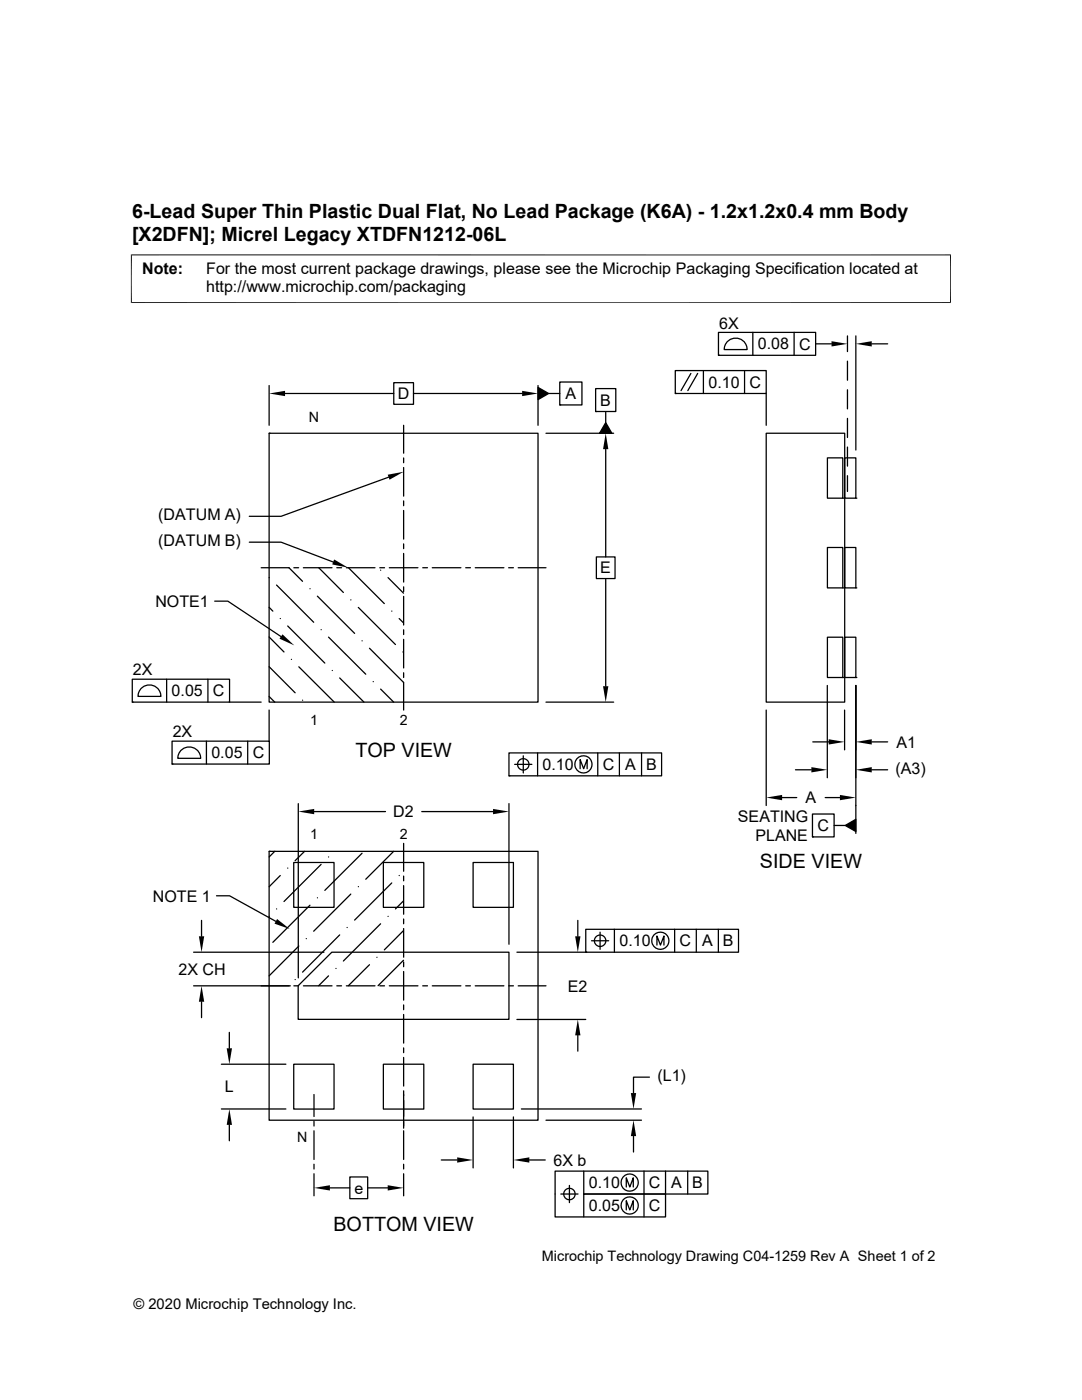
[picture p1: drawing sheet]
<svg xmlns="http://www.w3.org/2000/svg" width="216mm" height="279mm" viewBox="0 0 216 279" stroke-linecap="round" stroke-linejoin="round" font-family="sans-serif">
<g fill="none" stroke="#000" stroke-width=".25">
<path d="M53.7 76.9v8M56.9 78.5h21.7M78.6 76.4h3.9v4.3h-3.9zM82.5 78.5h21.7M107.4 77.3l2.1 1.2-2.1 1.3zM107.4 76.9v8M109.5 78.5h2.2M111.7 76.2h4.4v4.6h-4.4zM118.9 77.6h4v4.5h-4zM134.7 74h18.2v4.5h-18.2zM134.7 78.5h.1M137.9 74.5l-2 3.5"/>
<path d="M139.2 74.5l-2 3.5M140.4 74v4.5M143.4 66.3h19.4v4.6h-19.4zM143.4 70.9h.1M145.3 68.1a2.29 2.29 0 0 1 2.4-.4 2.29 2.29 0 0 1 1.4 2.1h-4.6l.3-1.2zM148.6 74v4.5M150.2 66.3v4.6M152.9 78.5v6.4M158.5 66.3v4.6M162.8 68.6h3.1M169.1 67v3.2M169.1 72.1v3.8"/>
<path d="M169.1 77.8v3.8M170.8 67v22.8M173.9 68.6h3.2M53.7 86.5h53.7v53.6h-53.7zM53.7 86.5h.1M77.6 95.2l-21.5 7.8h-6.4M80.5 84.9v5.5M80.5 91.4v1M80.5 93.3v5.7M80.5 100v.9M108.9 86.5h13.5M111.7 80.8h.1"/>
<path d="M118.9 82.1h.1M120.9 84.3l1.2 2.2h-2.5zM120.9 82.1v2.2M120.9 89.6v21.5M152.9 86.5h15.7v53.6h-15.7zM165.1 91.4h3.1v8h-3.1zM168.2 99.4h.1M168.6 91.4h2.2v8h-2.2zM169.1 83.5v3.8M169.1 89.2v3.8M169.1 94.9v3.2M170.8 99.4h.1"/>
<path d="M42.8 120h2.7l10.6 7M49.7 108.2h6.4l10.4 4M52.1 113.3h5.6M53.7 115.3h.1M55.2 116.8l7.4 7.4M57.6 113.3l2.8 2.7M58.6 113.3h1M60.5 113.3h5.8M61.8 117.5h.1M63.3 119l7.5 7.4M63.6 113.3l4.9 4.9M67.2 113.3h1"/>
<path d="M69.1 113.3h5.7M69.5 113.3l7.2 7.2M70 119.7h.1M75.8 113.3h.9M75.9 113.8h.1M77.4 115.3l3.1 3.1M77.7 113.3h5.7M80.5 101.9v5.7M80.5 108.5v1M80.5 110.4v5.8M80.5 117.1v1M80.5 119v5.7"/>
<path d="M84.3 113.3h1M86.3 113.3h5.7M92.9 113.3h1M94.8 113.3h5.7M101.5 113.3h.9M103.4 113.3h5.5M119 111.1h3.7v4.4h-3.7zM120.9 115.5v21.4M165.1 109.3h3.1v8h-3.1zM168.2 117.3h.1M168.6 109.3h2.2v8h-2.2zM170.8 117.3h.1"/>
<path d="M26.4 135.6h19.4v4.5h-19.4zM28.3 137.3a2.29 2.29 0 0 1 2.5-.4 2.29 2.29 0 0 1 1.3 2.1h-4.6l.4-1.2zM33.3 135.6v4.5M41.5 135.6v4.5M53.7 139l1.1 1.1M53.7 127.1l3 3M53.7 133.1l5.2 5.2M53.7 121.2l.7 .8M55.9 123.4h.1M57.4 124.9l7.4 7.4M58.1 131.6h.1M59.6 133.1l7.1 7"/>
<path d="M60.4 139.7h.1M64.1 125.7h.1M65.6 127.1l7.4 7.5M66.3 133.8h.1M67.8 135.3l4.8 4.8M71.5 121.2l7.4 7.4M72.2 127.9h.1M73.7 129.4l6.8 6.8M74.5 136h.1M75.9 137.5l2.6 2.6M78.2 122h.1M79.7 123.4l.8 .9"/>
<path d="M80.4 130.1h.1M80.5 125.7v.9M80.5 127.6v5.7M80.5 134.3v.9M80.5 136.2v5.5M165.1 136.8v18.4M165.1 127.2h3.1v8h-3.1zM168.2 135.2h.1M168.6 127.2h2.2v8h-2.2zM170.8 136.8v29.5M170.8 135.2h.1M26.4 140.1h.1"/>
<path d="M34.3 147.9h19.4v4.6h-19.4zM34.3 152.5h.1M36.2 149.6a2.3 2.3 0 0 1 2.5-.3 2.3 2.3 0 0 1 1.3 2h-4.5l.3-1.1zM41.2 147.9v4.6M45.8 140.1h6.3M49.4 147.9v4.6M53.7 141.7v6.2M101.6 150.3h30.4v4.5h-30.4zM101.6 154.8h.1M102.7 152.5h3.4M104.4 150.8v3.5M107.3 150.3v4.5"/>
<path d="M108.9 140.1h13.5M115.8 153.4v-1.8l.7 1.8 .7-1.8v1.8M119.3 150.3v4.5M123.6 150.3v4.5M128 150.3v4.5M152.9 141.7v19.1M156.1 159.2h2.9M158.7 153.6h3.2M162.2 148.1h3.2M164.7 159.2h2.9M168.5 141.7v7.9M173.9 148.1h3.2"/>
<path d="M173.9 153.6h3.2M43.2 178.8h2.6l9.2 5.1M53.7 169.9h53.7v53.7h-53.7zM53.7 169.9h.1M54.8 169.9l-1.1 1.1M55.9 174.7l-2.2 2.3M57.4 173.2h.1M58.6 172.1h8.1v9h-8.1zM59.5 160.4v34.8M60.8 169.9l-1.9 1.9M62.7 162h14.2M63.3 179.2h.1"/>
<path d="M64.1 172.5l-7.4 7.4M65.6 171h.1M70 178.4l-7.4 7.4M71.5 177h.1M72.2 170.3l-7.4 7.4M76.5 172.1h8.1v9h-8.1zM78.2 176.2l-7.4 7.4M78.5 169.9l-5.5 5.6M79.7 174.7h.1M80.5 179.8l-1.6 1.6M80.5 168.3v5.6M80.5 174.8v1"/>
<path d="M80.5 176.7v5.8M84.2 162h14.2M94.4 172.1h8v9h-8zM101.6 160.4v28M162.1 162.5h4.3v4.5h-4.3zM162.1 167h.1M166.4 164.7h2.3M168.7 164.7l2.1-1.2v2.4zM38.6 196.7h19.3M38.6 190h26M40.2 183.7v3.2M40.2 199.9v3.2"/>
<path d="M53.7 182.9h.1M55.2 181.4h.1M58.6 196.7h1M58.9 195.5h.1M59.5 196.7l6.7-6.7h35.4v13.4h-42.1zM59.6 188.8l-5.9 6M60.5 196.7h5.8M61.1 187.3h.1M61.8 180.7l-7.4 7.4M65.6 194.8l-2 1.9M67 193.3h.1M67.2 196.7h1"/>
<path d="M67.8 186.6l-7.4 7.4M69.1 196.7h5.7M69.3 185.1h.1M73.7 192.5l-4.2 4.2M75.2 191.1h.1M75.8 196.7h.9M75.9 184.4l-7.4 7.4M77.4 182.9h.1M77.7 196.7h5.7M80.5 185.7l-3.8 3.9M80.5 191.6l-5.1 5.1M80.5 183.4v1"/>
<path d="M80.5 185.3v5.7M80.5 192v.9M80.5 193.9v5.7M84.3 196.7h1M86.3 196.7h5.7M92.9 196.7h1M94.8 196.7h5.7M101.5 196.7h.9M103.1 190h13.8M103.4 196.7h5.5M115.3 183.7v3.2M116.9 185.5h30.5v4.5h-30.5z"/>
<path d="M116.9 190h.1M118 187.7h3.5M119.7 186v3.5M122.6 185.5v4.5M131.1 188.6v-1.8l.7 1.8 .7-1.8v1.8M134.6 185.5v4.5M138.9 185.5v4.5M143.3 185.5v4.5M44.2 212.4h12.8M45.8 206v3.2M58.6 212.4h8.1v8.9h-8.1zM62.7 218.4v4.4"/>
<path d="M76.5 212.4h8.1v8.9h-8.1zM80.5 200.6v.9M80.5 202.5v5.7M80.5 209.1v1M80.5 211v5.7M80.5 217.7v7.4M94.4 212.4h8v8.9h-8zM103.1 203.5h13.8M115.3 206.6v3.2M129.6 215h-3.2v3.1M44.2 221.3h12.8M45.8 224.5v3.2"/>
<path d="M62.7 223.8v.9M62.7 225.7v5.7M62.7 232.3v1M62.7 234.3v4.4M65.8 237.1h4M69.8 234.9h3.6v4.3h-3.6zM73.4 237.1h4M80.5 225.7v5.7M80.5 232.3v1M80.5 234.3v4.4M88.1 231.5h3.1M94.4 222.9v10.2"/>
<path d="M102.4 222.9v10.2M104 221.3h24M105.6 231.5h3.2M108.9 223.6h19.1M111.9 238.3h3.4M113.6 236.6v3.4M116.5 233.7v4.6h16.3v4.6h-22v-9.2h30.4v4.6h-24.7v4.6M125 236.9v-1.8l.7 1.8 .7-1.8v1.8M126.4 226.7v3.2M128.5 233.7v9.2M132.8 233.7v4.6M137.2 233.7v4.6"/>
<path d="M125 241.5v-1.9l.7 1.9 .7-1.9v1.9"/>
<circle cx="104.4" cy="152.5" r="1.14"/>
<circle cx="116.4" cy="152.5" r="1.71"/>
<circle cx="119.7" cy="187.7" r="1.14"/>
<circle cx="131.8" cy="187.7" r="1.71"/>
<circle cx="113.6" cy="238.3" r="1.14"/>
<circle cx="125.6" cy="236" r="1.72"/>
<circle cx="125.6" cy="240.6" r="1.72"/>
</g>
<g fill="#000">
<path d="M53.7 78.5l3.2-.5v1.1zM104.2 78l3.2 .5-3.2 .6zM107.4 77.3l2.1 1.2-2.1 1.3zM165.9 68.1l3.2 .5-3.2 .6zM170.8 68.6l3.1-.5v1.1zM77.4 94.7l3.1-.6-2.8 1.6zM120.9 86.5l.5 3.1h-1.1zM120.9 84.3l1.2 2.2h-2.5zM66.7 111.7l2.7 1.6-3.1-.7zM56.4 126.6l2.3 2.2-2.9-1.3zM120.3 136.9h1.1l-.5 3.2zM152.9 159.2l3.2-.6v1.1z"/>
<path d="M161.9 153.1l3.2 .5-3.2 .6zM165.4 147.5l3.1 .6-3.1 .5zM167.6 158.6l3.2 .6-3.2 .5zM170.8 148.1l3.1-.6v1.1zM170.8 153.6l3.1-.5v1.1zM59.5 162l3.2-.6v1.1zM98.4 161.4l3.2 .6-3.2 .5zM168.7 164.7l2.1-1.2v2.4zM39.7 186.9h1l-.5 3.1zM40.2 196.7l.5 3.2h-1zM55.3 183.4l2.5 2-3-1.1zM114.8 186.9h1l-.5 3.1z"/>
<path d="M45.2 209.2h1.1l-.5 3.2zM115.3 203.5l.5 3.1h-1zM125.9 218.1h1l-.5 3.2zM45.8 221.3l.5 3.2h-1.1zM62.7 237.1l3.1-.6v1.1zM77.4 236.5l3.1 .6-3.1 .5zM91.2 231l3.2 .5-3.2 .5zM102.4 231.5l3.2-.5v1zM126.4 223.6l.5 3.1h-1z"/>
</g>
<path d="M26.1 50.9h163.7M26.2 50.8v9.7M189.7 50.8v9.7M26.1 60.4h163.7" fill="none" stroke="#000" stroke-width=".2"/>
<g font-size="3.9">
<text x="26.4" y="43.5">6-Lead Super Thin Plastic Dual Flat, No Lead Package (K6A) - 1.2x1.2x0.4 mm Body</text>
<text x="26.4" y="48">[X2DFN]; Micrel Legacy XTDFN1212-06L</text>
<text x="70.9" y="151.1">TOP VIEW</text>
<text x="151.6" y="173.3">SIDE VIEW</text>
<text x="66.5" y="245.6">BOTTOM VIEW</text>
</g>
<g font-size="3.2">
<text x="28.4" y="54.6">Note:</text>
<text x="41.1" y="58.3">http://www.microchip.com/packaging</text>
<text x="41.1" y="54.6">For the most current package drawings, please see the Microchip Packaging Specification located at</text>
<text x="143.5" y="65.6">6X</text>
<text x="151.2" y="69.7">0.08</text>
<text x="159.4" y="69.8">C</text>
<text x="141.4" y="77.4">0.10</text>
<text x="149.6" y="77.4">C</text>
<text x="79.4" y="79.7">D</text>
<text x="112.8" y="79.7">A</text>
<text x="119.8" y="81">B</text>
<text x="31.6" y="103.8">(DATUM A)</text>
<text x="31.6" y="109">(DATUM B)</text>
<text x="119.8" y="114.4">E</text>
<text x="31" y="121.1">NOTE1</text>
<text x="26.5" y="134.8">2X</text>
<text x="34.2" y="139">0.05</text>
<text x="42.5" y="139">C</text>
<text x="34.5" y="147.1">2X</text>
<text x="178.9" y="149.2">A1</text>
<text x="42.2" y="151.3">0.05</text>
<text x="50.4" y="151.3">C</text>
<text x="108.3" y="153.7">0.10</text>
<text x="120.3" y="153.7">C</text>
<text x="124.7" y="153.7">A</text>
<text x="128.9" y="153.7">B</text>
<text x="178.7" y="154.4">(A3)</text>
<text x="160.8" y="160.3">A</text>
<text x="78.5" y="163.1">D2</text>
<text x="147.2" y="164.1">SEATING</text>
<text x="150.7" y="167.9">PLANE</text>
<text x="163.1" y="165.9">C</text>
<text x="30.5" y="179.9">NOTE 1</text>
<text x="123.6" y="188.9">0.10</text>
<text x="135.6" y="188.9">C</text>
<text x="140.1" y="188.9">A</text>
<text x="144.3" y="188.9">B</text>
<text x="35.6" y="194.5">2X CH</text>
<text x="113.3" y="197.9">E2</text>
<text x="131.2" y="215.8">(L1)</text>
<text x="44.8" y="218">L</text>
<text x="110.4" y="232.6">6X b</text>
<text x="70.7" y="238.2">e</text>
<text x="117.5" y="237.2">0.10</text>
<text x="129.5" y="237.2">C</text>
<text x="133.9" y="237.2">A</text>
<text x="138.1" y="237.2">B</text>
<text x="117.5" y="241.7">0.05</text>
<text x="129.5" y="241.7">C</text>
</g>
<g font-size="2.9">
<text x="108.1" y="251.7">Microchip Technology Drawing C04-1259 Rev A Sheet 1 of 2</text>
<text x="26.6" y="261.3">© 2020 Microchip Technology Inc.</text>
</g>
<g font-size="2.8">
<text x="61.6" y="84.2">N</text>
<text x="61.9" y="144.7">1</text>
<text x="79.8" y="144.7">2</text>
<text x="61.9" y="167.4">1</text>
<text x="79.8" y="167.4">2</text>
<text x="59.3" y="227.9">N</text>
</g>
</svg>
